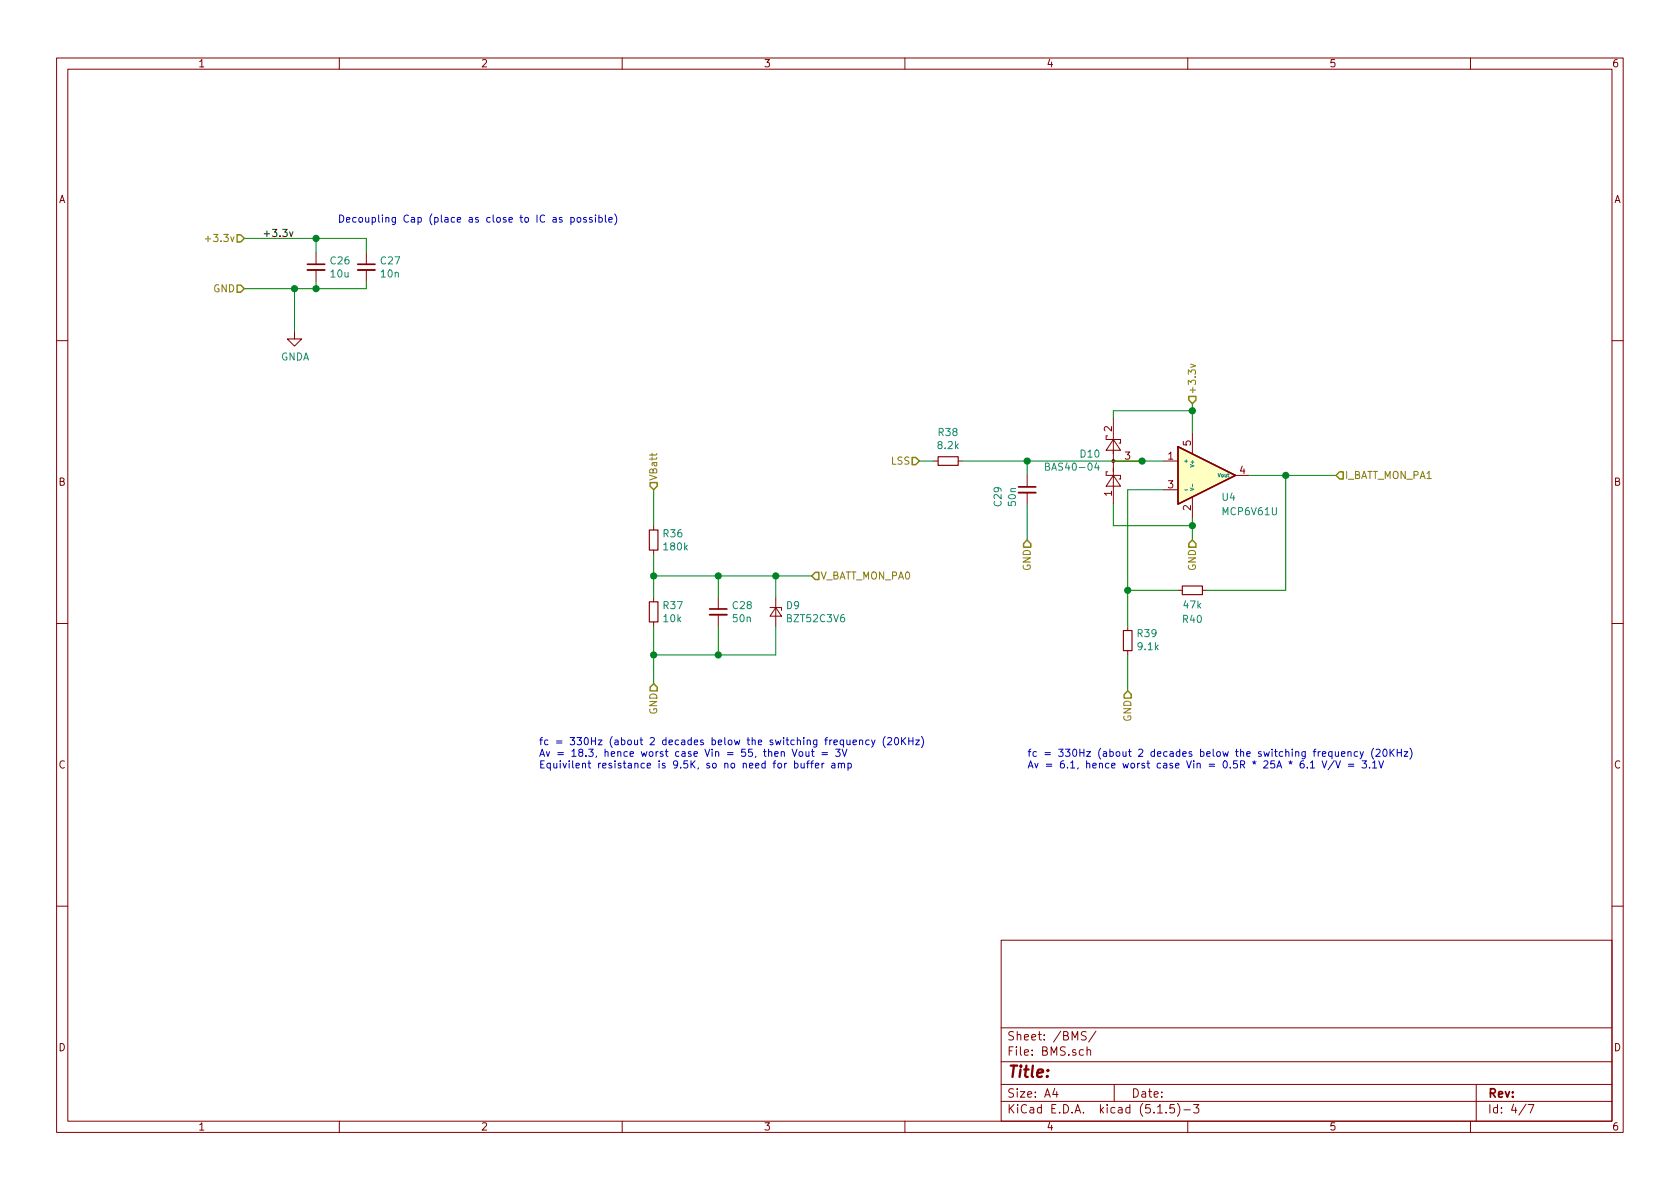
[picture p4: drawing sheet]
<svg xmlns="http://www.w3.org/2000/svg" width="297mm" height="210mm" viewBox="0 0 297 210" stroke-linecap="round" stroke-linejoin="round" font-family="sans-serif">
<g fill="none" stroke="#840000" stroke-width=".18">
<path d="M10 10.3h277v189.9h-277zM12 12.2h273v186.1h-273zM60 10.3v1.9M110 10.3v1.9M160 10.3v1.9M210 10.3v1.9M260 10.3v1.9M52.1 58.7v1.2h1.2l-1.2 1.3-1.3-1.3h1.3M55.9 44.7v2M55.9 47.7v2.1M64.8 44.7v2M64.8 47.7v2.1"/>
<path d="M10 60.2h2M195.8 77.1h-.2v.6h2.5v.7h-.2M196.8 77.7l1.3 1.9h-2.5zM196.8 73.9v15.2M210.8 76.4v3.9M285 60.2h2M115.6 93v.7M115.6 97.3v.7M165.1 81.5h.8M169.4 81.5h.8M181.6 84.1v2M181.6 87.1v2"/>
<path d="M195.8 83.4h-.2v.7h2.5v.6h-.2M196.8 84.1l1.3 1.9h-2.5zM196.8 81.5h5.1M205.7 81.5h2.6M205.7 86.6h2.6M210.8 87.9v3.8M218.4 84.1h2.6M10 110.3h2M115.6 105.7v.7M115.6 110v.7M127 105.7v2M127 108.7v2"/>
<path d="M136.1 107.4h2.1v.5M137.2 107.4l1 1.6h-2.1zM137.2 105.7v5M199.4 110.7v.8M199.4 115.1v.7M208.3 104.4h.7M212.6 104.4h.8M285 110.3h2M10 160.2h2M177 166.3h108v32h-108zM285 160.2h2M60 198.3v1.9"/>
<path d="M110 198.3v1.9M160 198.3v1.9M177 194.8h108M177 191.8h108M177 187.8h108M177 181.8h108M186.5 192.5l-.4 1h1M186.8 193v1M191.6 185.7l-.5-.1-.3 .3 .1 .6 .2 .1 .5-.1M192 182.5l-.5-.1-.3 .3 .1 .3 .6 .3 .1 .2v.3a.62 .62 0 0 1-.8 0M192.2 185.7l.2-.1 .4 .1v.9M192.2 185.1v1.5"/>
<path d="M193.8 182.3l-1.3 2M197 191.8v3M204.7 196.8h.8M206.2 196.7v.1M207.6 195.3h-.7l-.1 .7 .2-.1 .5 .1 .2 .2-.1 .5-.2 .1-.6-.1M208.2 195.1a1.71 1.71 0 0 1 0 2.3M209.3 196.3h1.2M210 198.3v1.9M211 195.3h1l-.5 .6 .4 .1v.7l-.2 .1-.7-.1M260 198.3v1.9M261 191.8v6.5M269.8 195.2l-1.2 2"/>
<path d="M270.2 195.3h1l-.6 1.5"/>
</g>
<path d="M54.4 47.7h3M63.2 47.7h3.1M180.1 87.1h3M125.5 108.7h3" fill="none" stroke="#840000" stroke-width=".33"/>
<path d="M54.4 46.7h3M63.2 46.7h3.1M180.1 86.1h3M125.5 107.7h3" fill="none" stroke="#840000" stroke-width=".3"/>
<path d="M208.3 79l10.1 5.1-10.1 5z" fill="#ffffc2" stroke="#ffffc2" stroke-width=".18"/>
<path d="M208.3 79l10.1 5.1-10.1 5z" fill="none" stroke="#840000" stroke-width=".25"/>
<path d="M184.9 82.5l.5-.1 .1-.2v-.2l-.6-.1v1.3h.4l.3-.3v-.2l-.3-.2M193.9 81.8l-.3 .9h.8M194.2 82.3v.9M209.5 86.6h.5M210.5 86.3l.6 .2-.6 .2M210.8 85.6v.5" fill="none" stroke="#008484" stroke-width=".18"/>
<path d="M114.8 93.7h1.5v3.6h-1.5zM165.9 80.8h3.5v1.5h-3.5zM114.8 106.4h1.5v3.6h-1.5zM198.6 111.5h1.6v3.6h-1.6zM209 103.6h3.6v1.6h-3.6z" fill="none" stroke="#840000" stroke-width=".2"/>
<circle cx="196.8" cy="81.5" r=".25" fill="#840000" stroke="#840000" stroke-width=".18"/>
<g fill="none" stroke="#008400" stroke-width=".18">
<path d="M43.2 42.2h21.6v2.5M52.1 51v7.7M55.9 42.2v2.5M55.9 49.8v1.2M64.8 49.8v1.2h-21.6M210.8 71.4v5M210.8 72.6h-14v1.3M115.6 86.6v6.4M115.6 98v7.7M162.6 81.5h2.5M170.2 81.5h35.5M181.6 81.5v2.6"/>
<path d="M181.6 89.1v6.4M196.8 89.1v3.9h14M205.7 86.6h-6.3v24.1M210.8 91.7v3.8M221 84.1h15.2M227.3 84.1v20.3h-13.9M115.6 101.8h27.9M115.6 110.7v10.2M127 101.8v3.9M127 110.7v5.1M137.2 110.7v5.1h-21.6M137.2 101.8v3.9"/>
<path d="M199.4 104.4h8.9M199.4 115.8v6.4"/>
</g>
<path d="M41.9 41.5h.6l.7 .7-.7 .6h-.6zM41.9 50.4h.6l.7 .6-.7 .7h-.6zM210.2 70.1h1.3v.6l-.7 .7-.6-.7zM114.9 85.3h1.3v.7l-.6 .6-.7-.6zM161.3 80.9h.6l.7 .6-.7 .7h-.6zM181 96.1l.6-.6 .6 .6v.7h-1.2zM210.8 95.5l.7 .6v.7h-1.3v-.7zM236.9 83.4h.6v1.3h-.6l-.7-.6zM144.1 101.2h.7v1.3h-.7l-.6-.7zM114.9 121.5l.7-.6 .6 .6v.7h-1.3zM199.4 122.2l.6 .6v.6h-1.2v-.6z" fill="none" stroke="#848400" stroke-width=".25"/>
<path d="M36.3 42.2h1M210.5 64.4l.9 .3-.9 .3M115.3 80.2v.4M116.1 80.2l-.1 .3h-1.1" fill="none" stroke="#848400" stroke-width=".18"/>
<path d="M46.7 41.3h1" fill="none" stroke="#000" stroke-width=".18"/>
<g fill="none" stroke="#0000c2" stroke-width=".18">
<path d="M99.4 38.5l-.3-.1-.2 .2v.2l.5 .1v.3h-.5M100.9 38.5l.4-.1 .2 .3-.1 .5h-.5M100.9 38.4v1.3M102.2 38.5l.2-.1 .2 .2 .1 .5-.1 .1-.3 .1-.2-.1-.1-.5zM103.7 38.5l-.3-.1-.2 .2v.2l.5 .1v.3h-.5M104.7 38.5l-.3-.1-.2 .2 .1 .2 .4 .1v.3h-.5M105.3 38v.1M105.3 38.4v.9M105.9 38.5l.3-.1 .3 .3-.1 .5h-.5M105.9 38v1.3M107 38v1.1l.2 .2M107.6 38.9l.7-.1-.1-.3-.4-.1-.2 .2 .1 .6h.5"/>
<path d="M108.7 37.8a1.47 1.47 0 0 1 0 2M138.1 133l.2-.1 .3 .1 .1 .8M138.1 132.9v.9M140.1 132.5l.4 1.3 .4-1.3M140.5 135h.3l.3 .2-.1 .6h-.5M140.5 134.5v1.3M141.3 133l.2-.1 .4 .1v.5l-.1 .2-.3 .1-.2-.2zM141.6 135l.1 .8h.3l.2-.1M142.2 135v.8M142.5 132.9v.8l.3 .1 .2-.2M142.6 135h.5M143 132.9v.9"/>
<path d="M143.1 134.5l-.3 .2v1.1M143.3 135h.5M143.5 132.9h.4M143.6 132.5v1.1l.3 .2M143.8 134.5l-.3 .2v1.1M144.2 135.4l.6-.1-.1-.3h-.4l-.1 .1v.7h.5M145.3 133.1h1M145.3 133.4h1M145.3 135v.8M145.7 135h-.3l-.1 .2M147.1 135h.5v.8M147.6 135.3h-.4l-.2 .2 .2 .3h.4"/>
<path d="M147.8 132.5h.7l-.4 .5 .4 .1v.4l-.2 .3-.5-.2M148.2 135.1l.2-.1h.3l.1 .8M148.2 135v.8M148.8 135.1l.1-.1h.4v.8M148.9 132.5l.4 1.3 .4-1.3M149.7 130.9l.1 .7 .3 .1 .2-.1M149.9 135h.4l.2 .2-.1 .6h-.5M149.9 135v1.2M150.3 130.9v.8M150.8 131.3l.6-.1v-.3h-.4l-.2 .1 .1 .6h.5M152 131l.2-.1h.3v.8M152 130.9v.8"/>
<path d="M153.7 130.9h-.4l-.2 .2 .1 .5h.5M154.1 130.9l.3 .8M154.7 130.9l-.4 1.1-.2 .1M156.5 130.2a1.47 1.47 0 0 0 0 2M156.9 130.6l.5-.2 .3 .4-.1 .2-.7 .7h.8M158.3 130.6l.1-.2a.67 .67 0 0 1 .5 .7 .67 .67 0 0 1-.5 .6l-.3-.5zM159.4 130.4v1.3M159.6 131l.5 .7M160.1 130.4l-.7 .8M160.7 130.4v1.3M160.7 131h.7M161.4 130.4v1.3"/>
<path d="M161.9 130.9h.7l-.7 .8h.7M162.9 130.2a1.4 1.4 0 0 1 0 2M230.5 134.5l-.4 .1a.81 .81 0 0 0 0 1.2h.4l.1-.5-.2-.3h-.3l-.2 .3M231.1 135.7v.1M231.7 134.9l.4-.4v1.3M231.7 135.8h.7M233.8 134.5l.4 1.3 .4-1.3M235.9 134.5l-1.1 1.6M236.1 132.9l.1 .8 .3 .1 .2-.2M236.2 134.5l.4 1.3 .4-1.3M236.7 132.9v.9M237.2 133.3l.6-.1-.1-.2-.3-.1-.2 .2 .1 .6h.4"/>
<path d="M238.3 133l.2-.1 .3 .1 .1 .8M238.3 132.9v.9M238.4 135.1h1M238.4 135.5h1M240 133l-.3-.1-.3 .2 .1 .6h.5M240.5 132.9l.3 .9M240.8 134.5h.8l-.4 .5 .4 .1v.6l-.2 .1-.6-.1M241.1 132.9l-.5 1.2-.1 .1M242.1 135.7v.1M242.7 134.9l.4-.4v1.3M242.7 135.8h.7M242.9 132.3a1.47 1.47 0 0 0 0 1.9"/>
<path d="M243.3 132.6l.5-.1 .2 .3v.2l-.8 .8h.8M243.8 134.5l.4 1.3 .4-1.3M244.6 132.6l.2-.1a.67 .67 0 0 1 .5 .6 .67 .67 0 0 1-.5 .7l-.3-.5zM245.8 132.5v1.3M245.9 133l.6 .8M246.5 132.5l-.7 .7M247 133.1h.8M247 132.5v1.3M247.8 132.5v1.3M248.3 132.9h.6l-.6 .9h.6M249.3 132.3a1.4 1.4 0 0 1 0 1.9"/>
</g>
<g fill="#008400" stroke="#008400" stroke-width=".25">
<circle cx="55.9" cy="42.2" r=".51"/>
<circle cx="52.1" cy="51" r=".51"/>
<circle cx="201.9" cy="81.5" r=".51"/>
<circle cx="181.6" cy="81.5" r=".51"/>
<circle cx="227.3" cy="84.1" r=".51"/>
<circle cx="137.2" cy="101.8" r=".51"/>
<circle cx="199.4" cy="104.4" r=".51"/>
<circle cx="127" cy="101.8" r=".51"/>
<circle cx="210.8" cy="72.6" r=".51"/>
<circle cx="55.9" cy="51" r=".51"/>
<circle cx="115.6" cy="115.8" r=".51"/>
<circle cx="210.8" cy="93" r=".51"/>
<circle cx="115.6" cy="101.8" r=".51"/>
<circle cx="127" cy="115.8" r=".51"/>
</g>
<text font-size="2.8" fill="#840000" x="178" y="190.5">Title:</text>
<g font-size="2.1" fill="#840000">
<text x="178" y="184">Sheet: /BMS/</text>
<text x="178" y="186.7">File: BMS.sch</text>
<text x="178" y="196.9">KiCad E.D.A. kicad (5.1.5)-3</text>
<text x="178" y="194.1">Size: A4</text>
<text x="200" y="194.1">Date:</text>
<text x="263" y="194.1">Rev:</text>
<text x="263" y="196.9">Id: 4/7</text>
</g>
<g font-size="1.8" fill="#840000">
<text x="35" y="11.9">1</text>
<text x="85" y="11.9">2</text>
<text x="135" y="11.9">3</text>
<text x="185" y="11.9">4</text>
<text x="235" y="11.9">5</text>
<text x="285" y="11.9">6</text>
<text x="10.4" y="35.9">A</text>
<text x="285.4" y="35.9">A</text>
<text x="196.6" y="76.3" transform="rotate(-90 196.6 76.3)">2</text>
<text x="198.9" y="81.3">3</text>
<text x="206.5" y="81.3">1</text>
<text x="210.6" y="78.8" transform="rotate(-90 210.6 78.8)">5</text>
<text x="219.2" y="83.8">4</text>
<text x="10.4" y="85.9">B</text>
<text x="196.6" y="87.7" transform="rotate(-90 196.6 87.7)">1</text>
<text x="206.5" y="86.4">3</text>
<text x="285.4" y="85.9">B</text>
<text x="210.6" y="90.3" transform="rotate(-90 210.6 90.3)">2</text>
<text x="10.4" y="135.9">C</text>
<text x="285.4" y="135.9">C</text>
<text x="10.4" y="185.9">D</text>
<text x="285.4" y="185.9">D</text>
<text x="35" y="199.9">1</text>
<text x="85" y="199.9">2</text>
<text x="135" y="199.9">3</text>
<text x="185" y="199.9">4</text>
<text x="235" y="199.9">5</text>
<text x="285" y="199.9">6</text>
</g>
<text font-size="1.8" x="47.6" y="41.9">+3.3v</text>
<g font-size="1.8" fill="#0000c2">
<text x="59.7" y="39.4">Decoupling Cap (place as close to IC as possible)</text>
<text x="95.2" y="131.8">fc = 330Hz (about 2 decades below the switching frequency (20KHz)</text>
<text x="95.2" y="133.8">Av = 18.3, hence worst case Vin = 55, then Vout = 3V</text>
<text x="95.2" y="135.9">Equivilent resistance is 9.5K, so no need for buffer amp</text>
<text x="181.6" y="133.8">fc = 330Hz (about 2 decades below the switching frequency (20KHz)</text>
<text x="181.6" y="135.9">Av = 6.1, hence worst case Vin = 0.5R * 25A * 6.1 V/V = 3.1V</text>
</g>
<g font-size="1.8" fill="#848400">
<text x="37.2" y="42.8">+3.3v</text>
<text x="37.7" y="51.7">GND</text>
<text x="211.5" y="69.8" transform="rotate(-90 211.5 69.8)">+3.3v</text>
<text x="157.6" y="82.2">LSS</text>
<text x="116.2" y="85.1" transform="rotate(-90 116.2 85.1)">VBatt</text>
<text x="237.7" y="84.7">I_BATT_MON_PA1</text>
<text x="182.2" y="101" transform="rotate(-90 182.2 101)">GND</text>
<text x="211.5" y="101" transform="rotate(-90 211.5 101)">GND</text>
<text x="145" y="102.5">V_BATT_MON_PA0</text>
<text x="116.2" y="126.4" transform="rotate(-90 116.2 126.4)">GND</text>
<text x="200" y="127.6" transform="rotate(-90 200 127.6)">GND</text>
</g>
<g font-size="1.8" fill="#008484">
<text x="58.5" y="46.8">C26</text>
<text x="67.4" y="46.8">C27</text>
<text x="58.5" y="49.1">10u</text>
<text x="67.4" y="49.1">10n</text>
<text x="49.6" y="63.7">GNDA</text>
<text x="166" y="77.1">R38</text>
<text x="165.9" y="79.4">8.2k</text>
<text x="185.4" y="83.2">BAS40-04</text>
<text x="191.1" y="80.9">D10</text>
<text x="177.1" y="89.5" transform="rotate(-90 177.1 89.5)">C29</text>
<text x="179.6" y="89.4" transform="rotate(-90 179.6 89.4)">50n</text>
<text x="216.1" y="88.6">U4</text>
<text x="117.3" y="95">R36</text>
<text x="216.3" y="91.1">MCP6V61U</text>
<text x="117.5" y="97.3">180k</text>
<text x="117.3" y="107.7">R37</text>
<text x="129.6" y="107.7">C28</text>
<text x="139.1" y="107.7">D9</text>
<text x="209.3" y="107.6">47k</text>
<text x="117.4" y="110">10k</text>
<text x="129.7" y="110">50n</text>
<text x="139.4" y="110">BZT52C3V6</text>
<text x="201.2" y="112.7">R39</text>
<text x="209.2" y="110.2">R40</text>
<text x="201.3" y="115">9.1k</text>
</g>
<g font-size=".9" fill="#008484">
<text x="209.3" y="81.8">+</text>
<text x="211.1" y="82.4" transform="rotate(-90 211.1 82.4)">V+</text>
<text x="215.5" y="84.4">Vout</text>
</g>
</svg>
